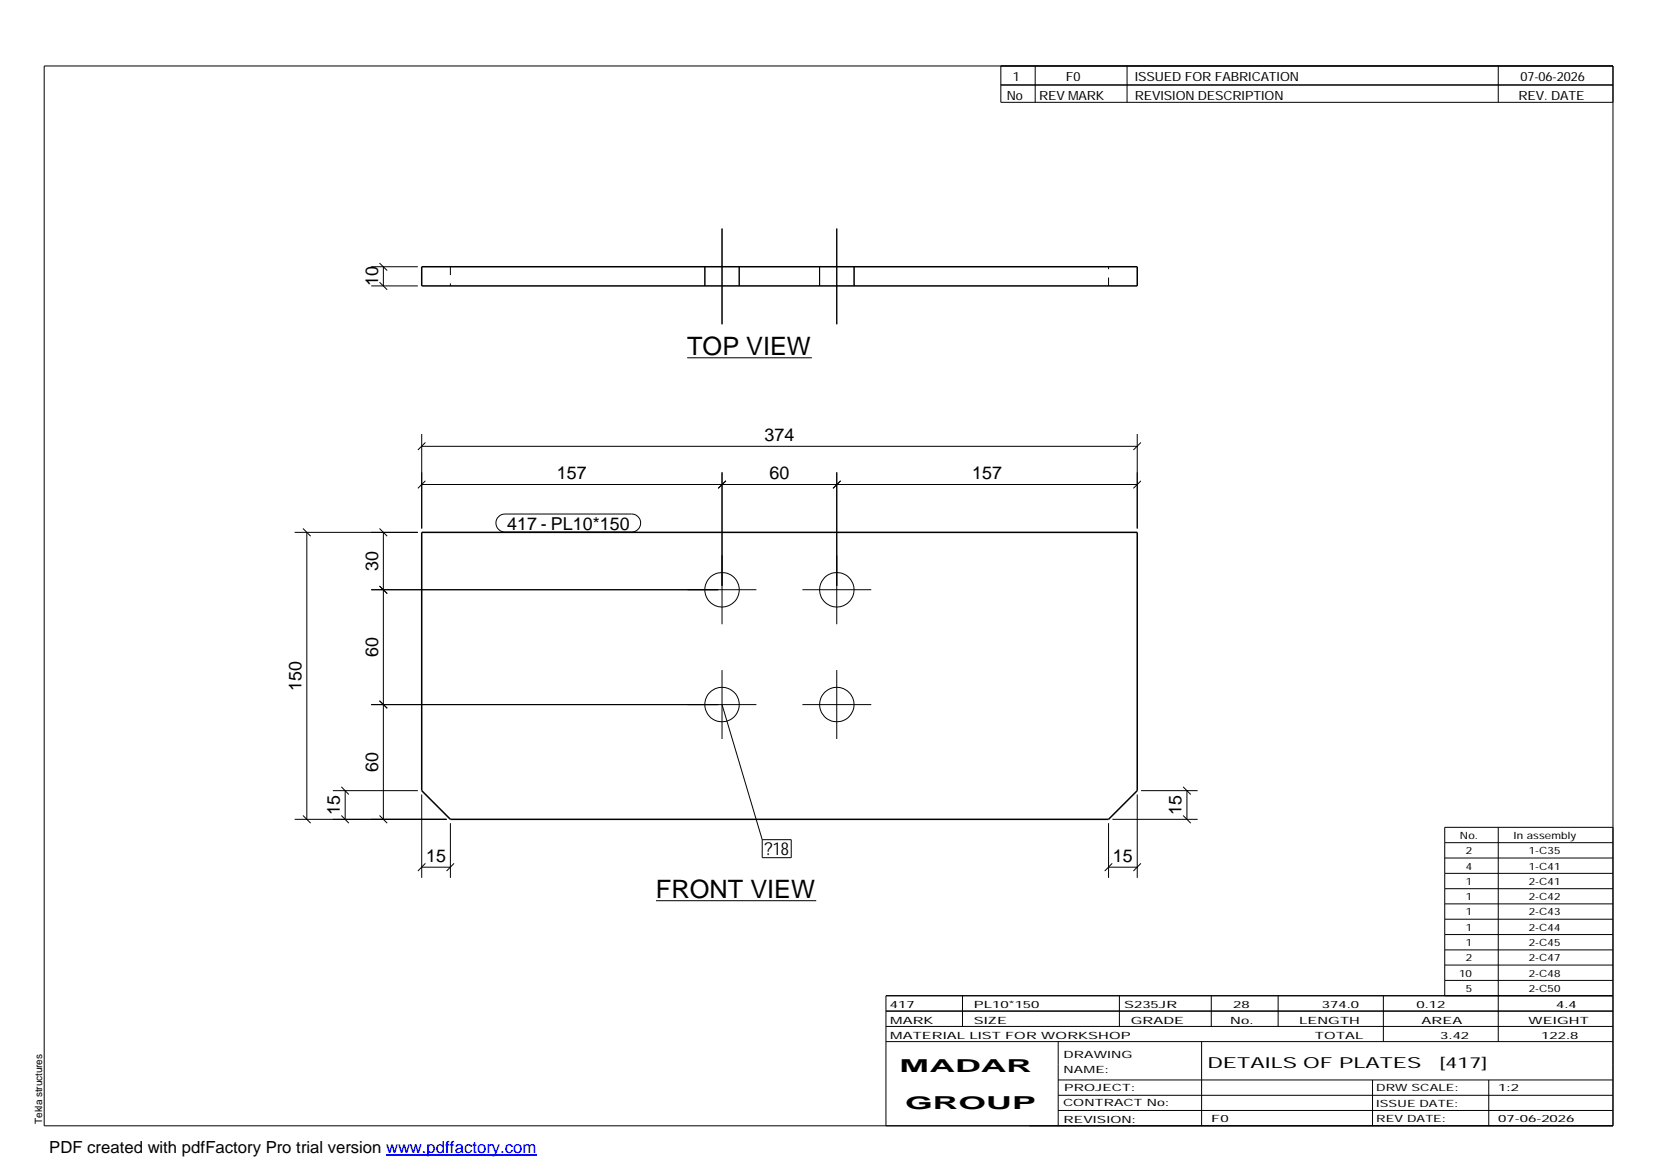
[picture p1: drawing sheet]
<svg xmlns="http://www.w3.org/2000/svg" width="420mm" height="297mm" viewBox="0 0 420 297" stroke-linecap="round" stroke-linejoin="round" font-family="sans-serif">
<g fill="none" stroke="#000" stroke-width=".25">
<path d="M11.2 16.7h398.3v269.1h-398.3zM254.1 16.7v9.3h155.4M262.8 16.7v9.3M286.1 16.7v9.3M380.4 16.7v9.3M254.1 21.6h155.4M183.3 58v24.3M212.4 58v24.3M94.2 72.6h11.9M94.2 67.7h11.9M96.4 71.7l1.9 1.9M96.4 66.8l1.9 1.9"/>
<path d="M97.3 67.7v4.9M178.9 67.7v4.9M187.7 67.7v4.9M208.1 67.7v4.9M216.8 67.7v4.9M174.5 90.8h31.6M107.1 113.3h181.6M107.1 110.2v24M108 112.3l-1.9 1.9M183.3 119.9v38.6M212.4 119.9v38.6M288.7 110.2v24"/>
<path d="M289.6 112.3l-1.9 1.9M74.8 135.2h31.3M76.9 134.2l2 1.9M77.9 135.2v72.8M96.4 134.2l1.9 1.9M97.3 135.2v72.8M107.1 123h181.6M108 122.1l-1.9 1.9M126.6 131.2l.7-.5 .9-.2h32.2a2.29 2.29 0 0 1 2.2 2.3 2.29 2.29 0 0 1-2.2 2.3h-32.2a2.28 2.28 0 0 1-2.1-1.4 2.28 2.28 0 0 1 .5-2.5zM184.3 122.1l-2 1.9M213.4 122.1l-1.9 1.9M289.6 122.1l-1.9 1.9"/>
<path d="M94.2 149.7h97.8M96.4 148.8l1.9 1.9M203.7 149.7h17.5M94.2 178.9h97.8M96.4 177.9l1.9 1.9M183.3 170.1v17.5M183.3 178.9l10.2 34.3M203.7 178.9h17.5M212.4 170.1v17.5M86.7 199.8l1.9 1.9M300.4 199.8l1.9 1.9M74.8 208h38.6"/>
<path d="M76.9 207l2 2M84.5 200.7h21.6M86.7 207l1.9 2M87.6 200.7v7.3M96.4 207l1.9 2M107.1 201.7v21.2M108 219.2l-1.9 1.9M114.3 209v13.9M115.3 219.2l-1.9 1.9M193.5 213.2h7.4v4.5h-7.4zM281.4 209v13.9M282.4 219.2l-1.9 1.9"/>
<path d="M282.4 208h21.6M288.7 201.7v21.2M289.6 219.2l-1.9 1.9M289.7 200.7h14.3M300.4 207l1.9 2M301.3 200.7v7.3M366.8 213.9h42.7M366.8 217.8h42.7M380.4 210v54.4M409.5 210h-42.7v42.8M107.1 220.2h7.2M166.5 228.7h40.7"/>
<path d="M281.4 220.2h7.3M366.8 221.7h42.7M366.8 225.6h42.7M366.8 229.5h42.7M366.8 233.4h42.7M366.8 237.3h42.7M224.9 256.7h184.6M244.3 252.8v7.8M284.2 252.8v7.8M307.5 252.8v7.8M324.5 252.8v7.8M351.2 252.8v11.6"/>
<path d="M366.8 241.2h42.7M366.8 245h42.7M366.8 248.9h42.7M409.5 252.8h-184.6v33M224.9 264.4h184.6M224.9 260.6h184.6M268.6 264.4v21.4M268.6 274.2h140.9M268.6 278.1h140.9M305.1 264.4v21.4M348.4 274.2v11.6M378 274.2v11.6"/>
<path d="M268.6 281.9h140.9"/>
<circle cx="183.3" cy="149.7" r="4.4"/>
<circle cx="212.4" cy="149.7" r="4.4"/>
<circle cx="183.3" cy="178.9" r="4.4"/>
<circle cx="212.4" cy="178.9" r="4.4"/>
</g>
<path d="M107.1 67.7h181.6v4.9h-181.6zM107.1 135.2h181.6v65.5l-7.3 7.3h-167.1l-7.2-7.3z" fill="none" stroke="#000" stroke-width=".38"/>
<path d="M114.3 67.7v4.9M281.4 72.6v-4.9" fill="none" stroke="#000" stroke-width=".25" stroke-dasharray="2.1 2.1" stroke-linecap="butt"/>
<path d="M98 293.3h38.2" fill="none" stroke="#00f" stroke-width=".3"/>
<g font-size="6.4">
<text x="174.5" y="90.1">TOP VIEW</text>
<text x="166.5" y="228">FRONT VIEW</text>
</g>
<g font-size="4.5">
<text x="96" y="72.7" transform="rotate(-90 96 72.7)">10</text>
<text x="194.1" y="111.9">374</text>
<text x="141.4" y="121.6">157</text>
<text x="195.4" y="121.6">60</text>
<text x="246.8" y="121.6">157</text>
<text x="128.7" y="134.5">417 - PL10*150</text>
<text x="96" y="145" transform="rotate(-90 96 145)">30</text>
<text x="96" y="166.8" transform="rotate(-90 96 166.8)">60</text>
<text x="76.5" y="175.4" transform="rotate(-90 76.5 175.4)">150</text>
<text x="96" y="196" transform="rotate(-90 96 196)">60</text>
<text x="86.2" y="206.9" transform="rotate(-90 86.2 206.9)">15</text>
<text x="300" y="206.9" transform="rotate(-90 300 206.9)">15</text>
<text x="108.2" y="218.8">15</text>
<text x="194.1" y="217.2">?18</text>
<text x="282.5" y="218.8">15</text>
<text x="228.4" y="272.3">MADAR</text>
<text x="229.8" y="281.6">GROUP</text>
</g>
<text font-size="4.2" x="12.5" y="292.7">PDF created with pdfFactory Pro trial version www.pdffactory.com</text>
<g font-size="3.9">
<text x="306.5" y="271.3">DETAILS OF PLATES</text>
<text x="365.4" y="271.3">[417]</text>
</g>
<g font-size="3.2">
<text x="257.1" y="20.5">1</text>
<text x="270.6" y="20.5">F0</text>
<text x="288.1" y="20.5">ISSUED FOR FABRICATION</text>
<text x="386" y="20.5">07-06-2026</text>
<text x="255.6" y="25.5">No</text>
<text x="263.8" y="25.5">REV MARK</text>
<text x="288.1" y="25.5">REVISION DESCRIPTION</text>
<text x="385.5" y="25.5">REV. DATE</text>
</g>
<g font-size="2.5">
<text x="370.6" y="213">No.</text>
<text x="384.3" y="213">In assembly</text>
<text x="372.1" y="216.9">2</text>
<text x="372.1" y="220.8">4</text>
<text x="388.1" y="216.9">1-C35</text>
<text x="388.1" y="220.8">1-C41</text>
<text x="372.1" y="224.6">1</text>
<text x="388.1" y="224.6">2-C41</text>
<text x="372.1" y="228.5">1</text>
<text x="372.1" y="232.4">1</text>
<text x="388.1" y="228.5">2-C42</text>
<text x="388.1" y="232.4">2-C43</text>
<text x="372.1" y="236.3">1</text>
<text x="388.1" y="236.3">2-C44</text>
<text x="372.1" y="240.2">1</text>
<text x="372.1" y="244.1">2</text>
<text x="388.1" y="240.2">2-C45</text>
<text x="388.1" y="244.1">2-C47</text>
<text x="370.4" y="247.9">10</text>
<text x="372.1" y="251.8">5</text>
<text x="388.1" y="247.9">2-C48</text>
<text x="388.1" y="251.8">2-C50</text>
<text x="225.9" y="255.9">417</text>
<text x="247.3" y="255.9">PL10*150</text>
<text x="285.4" y="255.9">S235JR</text>
<text x="313.1" y="255.9">28</text>
<text x="335.6" y="255.9">374.0</text>
<text x="359.6" y="255.9">0.12</text>
<text x="395.1" y="255.9">4.4</text>
<text x="226" y="263.7">MATERIAL LIST FOR WORKSHOP</text>
<text x="226" y="259.9">MARK</text>
<text x="247.2" y="259.9">SIZE</text>
<text x="287.1" y="259.9">GRADE</text>
<text x="312.3" y="259.9">No.</text>
<text x="329.8" y="259.9">LENGTH</text>
<text x="333.8" y="263.7">TOTAL</text>
<text x="360.9" y="259.9">AREA</text>
<text x="365.6" y="263.7">3.42</text>
<text x="388.1" y="259.9">WEIGHT</text>
<text x="391.3" y="263.7">122.8</text>
<text x="270" y="268.5">DRAWING</text>
<text x="270" y="272.5">NAME:</text>
<text x="269.9" y="280.9">CONTRACT No:</text>
<text x="270.2" y="277">PROJECT:</text>
<text x="349.4" y="277.1">DRW SCALE:</text>
<text x="349.4" y="281">ISSUE DATE:</text>
<text x="380.4" y="277.1">1:2</text>
<text x="10.7" y="285.4" transform="rotate(-90 10.7 285.4)">Tekla structures</text>
<text x="270" y="285">REVISION:</text>
<text x="307.5" y="284.8">F0</text>
<text x="349.4" y="284.8">REV DATE:</text>
<text x="380.4" y="284.8">07-06-2026</text>
</g>
</svg>
